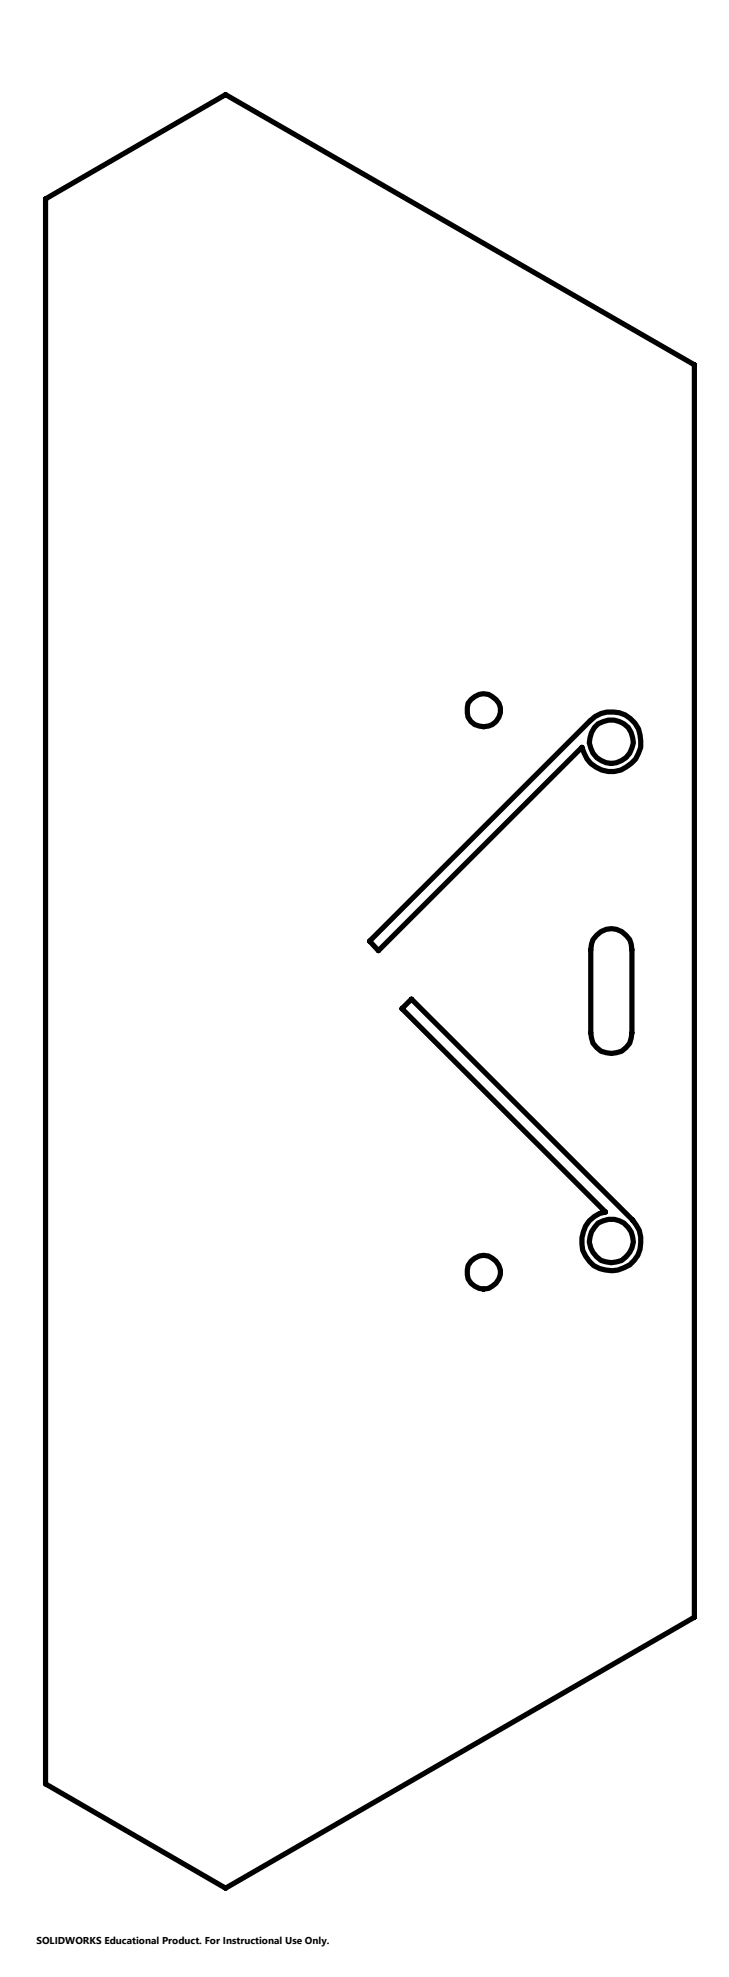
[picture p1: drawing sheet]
<svg xmlns="http://www.w3.org/2000/svg" width="35mm" height="95mm" viewBox="0 0 35 95" stroke-linecap="round" stroke-linejoin="round" font-family="sans-serif">
<g fill="none" stroke="#000" stroke-width=".25">
<path d="M2.2 9.6l8.6-5.1 22.5 13v60.2l-22.5 13-8.6-5zM28.3 34.6a1.44 1.44 0 0 1 2.2 .2 1.44 1.44 0 0 1-.6 2.2 1.44 1.44 0 0 1-2-1.1l-9.7 9.8-.5-.5zM19.8 48l10.6 10.6a1.42 1.42 0 0 1-.2 2.2 1.42 1.42 0 0 1-2.1-.6 1.42 1.42 0 0 1 1-2l-9.8-9.7zM28.6 44.9a.98 .98 0 0 1 1.1-.2 .98 .98 0 0 1 .6 .9v4a.99 .99 0 0 1-.9 1 .99 .99 0 0 1-1-1v-4l.1-.4z"/>
<circle cx="23.2" cy="34.1" r=".8"/>
<circle cx="29.4" cy="35.6" r="1.05"/>
<circle cx="29.3" cy="59.6" r="1.04"/>
<circle cx="23.2" cy="61.1" r=".81"/>
</g>
<text font-size=".5" x="1.7" y="93.4">SOLIDWORKS Educational Product. For Instructional Use Only.</text>
</svg>
